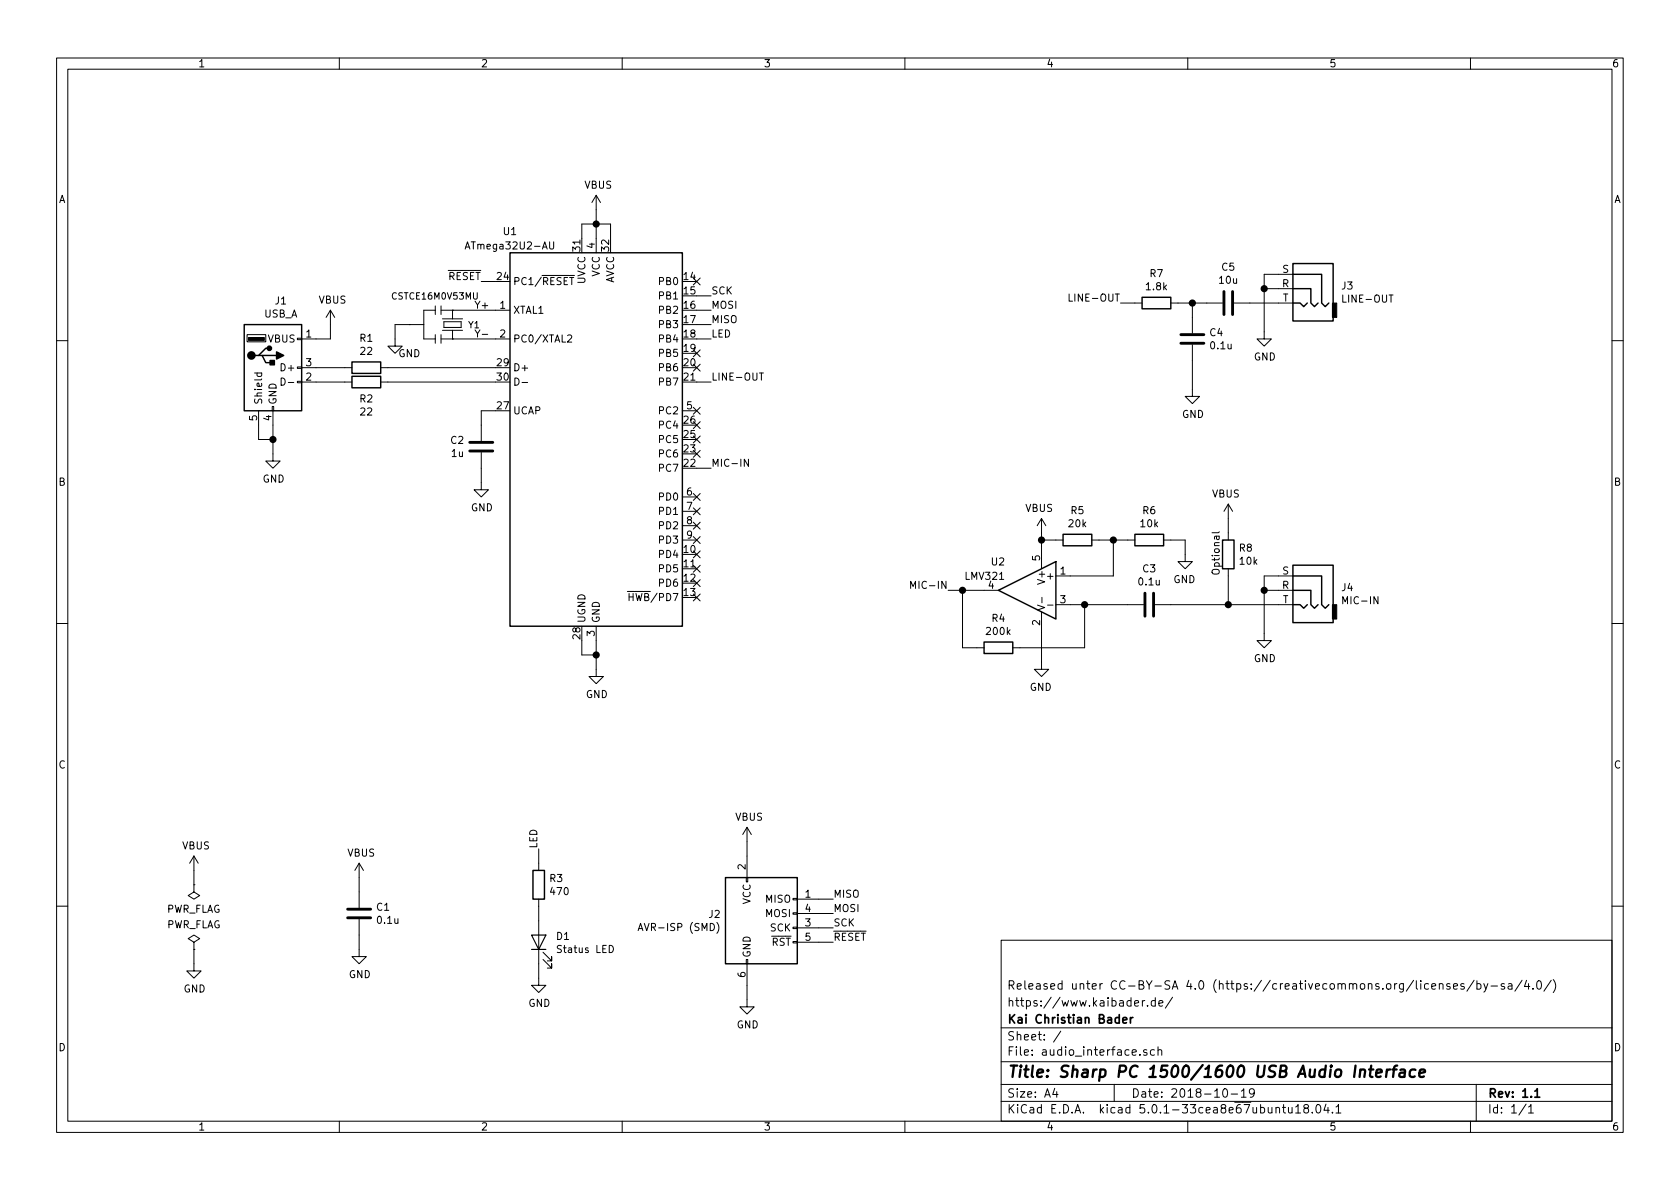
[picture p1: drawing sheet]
EESchema Schematic File Version 4
LIBS:audio_interface-cache
EELAYER 26 0
EELAYER END
$Descr A4 11693 8268
encoding utf-8
Sheet 1 1
Title "Sharp PC 1500/1600 USB Audio Interface"
Date "2018-10-19"
Rev "1.1"
Comp "Kai Christian Bader"
Comment1 "https://www.kaibader.de/"
Comment2 "Released unter CC-BY-SA 4.0 (https://creativecommons.org/licenses/by-sa/4.0/)"
Comment3 ""
Comment4 ""
$EndDescr
$Comp
L MCU_Microchip_ATmega:ATmega32U2-MU U1
U 1 1
P 4150 3050
F 0 "U1" H 3550 4500 50  0000 C CNN
F 1 "ATmega32U2-AU" H 3550 4400 50  0000 C CNN
F 2 "KaiBader:ATmega32U2-AU-QFN-32" H 4150 3050 50  0001 C CIN
F 3 "http://ww1.microchip.com/downloads/en/DeviceDoc/doc7799.pdf" H 4150 3050 50  0001 C CNN
	1    4150 3050
	1    0    0    -1  
$EndComp
$Comp
L power:GND #PWR09
U 1 1
P 4150 4650
F 0 "#PWR09" H 4150 4400 50  0001 C CNN
F 1 "GND" H 4155 4477 50  0000 C CNN
F 2 "" H 4150 4650 50  0001 C CNN
F 3 "" H 4150 4650 50  0001 C CNN
	1    4150 4650
	1    0    0    -1  
$EndComp
Wire Wire Line
	4150 4450 4150 4550
Wire Wire Line
	4050 4450 4050 4550
Wire Wire Line
	4050 4550 4150 4550
Connection ~ 4150 4550
Wire Wire Line
	4150 4550 4150 4650
Wire Wire Line
	4150 1450 4150 1550
Wire Wire Line
	4050 1650 4050 1550
Wire Wire Line
	4050 1550 4150 1550
Connection ~ 4150 1550
Wire Wire Line
	4150 1550 4150 1650
Wire Wire Line
	4250 1650 4250 1550
Wire Wire Line
	4250 1550 4150 1550
$Comp
L Connector:USB_A J1
U 1 1
P 1900 2550
F 0 "J1" H 1955 3017 50  0000 C CNN
F 1 "USB_A" H 1955 2926 50  0000 C CNN
F 2 "KaiBader:USB-A-Connector" H 2050 2500 50  0001 C CNN
F 3 " ~" H 2050 2500 50  0001 C CNN
	1    1900 2550
	1    0    0    -1  
$EndComp
$Comp
L Device:R R1
U 1 1
P 2550 2550
F 0 "R1" V 2343 2550 50  0000 C CNN
F 1 "22" V 2434 2550 50  0000 C CNN
F 2 "Resistor_SMD:R_0603_1608Metric" V 2480 2550 50  0001 C CNN
F 3 "~" H 2550 2550 50  0001 C CNN
	1    2550 2550
	0    1    1    0   
$EndComp
$Comp
L Device:R R2
U 1 1
P 2550 2650
F 0 "R2" V 2665 2650 50  0000 C CNN
F 1 "22" V 2756 2650 50  0000 C CNN
F 2 "Resistor_SMD:R_0603_1608Metric" V 2480 2650 50  0001 C CNN
F 3 "~" H 2550 2650 50  0001 C CNN
	1    2550 2650
	0    1    1    0   
$EndComp
Wire Wire Line
	2700 2550 3450 2550
Wire Wire Line
	2700 2650 3450 2650
Wire Wire Line
	2200 2550 2400 2550
Wire Wire Line
	2200 2650 2400 2650
$Comp
L power:GND #PWR01
U 1 1
P 1900 3150
F 0 "#PWR01" H 1900 2900 50  0001 C CNN
F 1 "GND" H 1905 2977 50  0000 C CNN
F 2 "" H 1900 3150 50  0001 C CNN
F 3 "" H 1900 3150 50  0001 C CNN
	1    1900 3150
	1    0    0    -1  
$EndComp
Wire Wire Line
	2200 2350 2300 2350
Wire Wire Line
	2300 2350 2300 2250
$Comp
L power:VBUS #PWR04
U 1 1
P 2300 2250
F 0 "#PWR04" H 2300 2100 50  0001 C CNN
F 1 "VBUS" H 2315 2423 50  0000 C CNN
F 2 "" H 2300 2250 50  0001 C CNN
F 3 "" H 2300 2250 50  0001 C CNN
	1    2300 2250
	1    0    0    -1  
$EndComp
$Comp
L power:VBUS #PWR08
U 1 1
P 4150 1450
F 0 "#PWR08" H 4150 1300 50  0001 C CNN
F 1 "VBUS" H 4165 1623 50  0000 C CNN
F 2 "" H 4150 1450 50  0001 C CNN
F 3 "" H 4150 1450 50  0001 C CNN
	1    4150 1450
	1    0    0    -1  
$EndComp
$Comp
L Device:C C2
U 1 1
P 3350 3100
F 0 "C2" H 3235 3146 50  0000 R CNN
F 1 "1u" H 3235 3055 50  0000 R CNN
F 2 "Capacitor_SMD:C_0603_1608Metric" H 3388 2950 50  0001 C CNN
F 3 "~" H 3350 3100 50  0001 C CNN
	1    3350 3100
	1    0    0    -1  
$EndComp
$Comp
L power:GND #PWR07
U 1 1
P 3350 3350
F 0 "#PWR07" H 3350 3100 50  0001 C CNN
F 1 "GND" H 3355 3177 50  0000 C CNN
F 2 "" H 3350 3350 50  0001 C CNN
F 3 "" H 3350 3350 50  0001 C CNN
	1    3350 3350
	1    0    0    -1  
$EndComp
Wire Wire Line
	3350 3250 3350 3350
Wire Wire Line
	3450 2850 3350 2850
Wire Wire Line
	3350 2850 3350 2950
$Comp
L KaiBader:CSTCE16M0V53MU Y1
U 1 1
P 3150 2250
F 0 "Y1" H 3300 2250 45  0000 C CNN
F 1 "CSTCE16M0V53MU" H 3028 2450 45  0000 C CNN
F 2 "KaiBader:CSTCE16M0V" H 3050 2400 20  0001 C CNN
F 3 "" H 3150 2250 60  0000 C CNN
	1    3150 2250
	1    0    0    -1  
$EndComp
Wire Wire Line
	1900 2950 1900 3050
Wire Wire Line
	1800 2950 1800 3050
Wire Wire Line
	1800 3050 1900 3050
Connection ~ 1900 3050
Wire Wire Line
	1900 3050 1900 3150
Wire Wire Line
	3450 2150 3150 2150
Wire Wire Line
	3450 2350 3150 2350
$Comp
L power:GND #PWR05
U 1 1
P 2750 2350
F 0 "#PWR05" H 2750 2100 50  0001 C CNN
F 1 "GND" H 2850 2250 50  0000 C CNN
F 2 "" H 2750 2350 50  0001 C CNN
F 3 "" H 2750 2350 50  0001 C CNN
	1    2750 2350
	1    0    0    -1  
$EndComp
Wire Wire Line
	2850 2250 2750 2250
Wire Wire Line
	2750 2250 2750 2350
Wire Wire Line
	3450 1950 3350 1950
Text Label 3350 1950 2    50   ~ 0
~RESET
$Comp
L Device:C C1
U 1 1
P 2500 6350
F 0 "C1" H 2615 6396 50  0000 L CNN
F 1 "0.1u" H 2615 6305 50  0000 L CNN
F 2 "Capacitor_SMD:C_0603_1608Metric" H 2538 6200 50  0001 C CNN
F 3 "~" H 2500 6350 50  0001 C CNN
	1    2500 6350
	1    0    0    -1  
$EndComp
$Comp
L power:VBUS #PWR02
U 1 1
P 2500 6100
F 0 "#PWR02" H 2500 5950 50  0001 C CNN
F 1 "VBUS" H 2515 6273 50  0000 C CNN
F 2 "" H 2500 6100 50  0001 C CNN
F 3 "" H 2500 6100 50  0001 C CNN
	1    2500 6100
	1    0    0    -1  
$EndComp
$Comp
L power:GND #PWR03
U 1 1
P 2500 6600
F 0 "#PWR03" H 2500 6350 50  0001 C CNN
F 1 "GND" H 2505 6427 50  0000 C CNN
F 2 "" H 2500 6600 50  0001 C CNN
F 3 "" H 2500 6600 50  0001 C CNN
	1    2500 6600
	1    0    0    -1  
$EndComp
Wire Wire Line
	2500 6100 2500 6200
Wire Wire Line
	2500 6500 2500 6600
$Comp
L Device:LED D1
U 1 1
P 3750 6550
F 0 "D1" V 3788 6433 50  0000 R CNN
F 1 "Status LED" V 3697 6433 50  0000 R CNN
F 2 "LED_SMD:LED_0603_1608Metric" H 3750 6550 50  0001 C CNN
F 3 "~" H 3750 6550 50  0001 C CNN
	1    3750 6550
	0    -1   -1   0   
$EndComp
$Comp
L power:GND #PWR06
U 1 1
P 3750 6800
F 0 "#PWR06" H 3750 6550 50  0001 C CNN
F 1 "GND" H 3755 6627 50  0000 C CNN
F 2 "" H 3750 6800 50  0001 C CNN
F 3 "" H 3750 6800 50  0001 C CNN
	1    3750 6800
	1    0    0    -1  
$EndComp
Wire Wire Line
	3750 6700 3750 6800
$Comp
L Device:R R3
U 1 1
P 3750 6150
F 0 "R3" H 3820 6196 50  0000 L CNN
F 1 "470" H 3820 6105 50  0000 L CNN
F 2 "Resistor_SMD:R_0603_1608Metric" V 3680 6150 50  0001 C CNN
F 3 "~" H 3750 6150 50  0001 C CNN
	1    3750 6150
	1    0    0    -1  
$EndComp
Wire Wire Line
	3750 6000 3750 5900
Wire Wire Line
	3750 6300 3750 6400
Text Label 3750 5900 1    50   ~ 0
LED
Wire Wire Line
	4850 2350 4950 2350
Text Label 4950 2350 0    50   ~ 0
LED
Wire Wire Line
	4850 3250 4950 3250
Text Label 4950 3250 0    50   ~ 0
MIC-IN
Wire Wire Line
	4850 2650 4950 2650
Text Label 4950 2650 0    50   ~ 0
LINE-OUT
Wire Wire Line
	4850 2050 4950 2050
Wire Wire Line
	4850 2150 4950 2150
Wire Wire Line
	4850 2250 4950 2250
Text Label 4950 2050 0    50   ~ 0
SCK
Text Label 4950 2150 0    50   ~ 0
MOSI
Text Label 4950 2250 0    50   ~ 0
MISO
$Comp
L Connector:AudioJack3_Ground J3
U 1 1
P 9100 2000
F 0 "J3" H 8867 2021 50  0000 R CNN
F 1 "LINE-OUT" H 8867 1930 50  0000 R CNN
F 2 "KaiBader:Audio_Jack_3.5mm_Horizontal" H 9100 2000 50  0001 C CNN
F 3 "~" H 9100 2000 50  0001 C CNN
	1    9100 2000
	-1   0    0    -1  
$EndComp
$Comp
L Connector:AudioJack3_Ground J4
U 1 1
P 9100 4100
F 0 "J4" H 8867 4121 50  0000 R CNN
F 1 "MIC-IN" H 8867 4030 50  0000 R CNN
F 2 "KaiBader:Audio_Jack_3.5mm_Horizontal" H 9100 4100 50  0001 C CNN
F 3 "~" H 9100 4100 50  0001 C CNN
	1    9100 4100
	-1   0    0    -1  
$EndComp
$Comp
L Device:R R7
U 1 1
P 8050 2100
F 0 "R7" V 7843 2100 50  0000 C CNN
F 1 "1.8k" V 7934 2100 50  0000 C CNN
F 2 "Resistor_SMD:R_0603_1608Metric" V 7980 2100 50  0001 C CNN
F 3 "~" H 8050 2100 50  0001 C CNN
	1    8050 2100
	0    1    1    0   
$EndComp
$Comp
L Device:C C4
U 1 1
P 8300 2350
F 0 "C4" H 8415 2396 50  0000 L CNN
F 1 "0.1u" H 8415 2305 50  0000 L CNN
F 2 "Capacitor_SMD:C_0603_1608Metric" H 8338 2200 50  0001 C CNN
F 3 "~" H 8300 2350 50  0001 C CNN
	1    8300 2350
	1    0    0    -1  
$EndComp
$Comp
L Device:C C5
U 1 1
P 8550 2100
F 0 "C5" V 8298 2100 50  0000 C CNN
F 1 "10u" V 8389 2100 50  0000 C CNN
F 2 "Capacitor_SMD:C_0603_1608Metric" H 8588 1950 50  0001 C CNN
F 3 "~" H 8550 2100 50  0001 C CNN
	1    8550 2100
	0    1    1    0   
$EndComp
Wire Wire Line
	7900 2100 7800 2100
Wire Wire Line
	8200 2100 8300 2100
Wire Wire Line
	8300 2100 8300 2200
Connection ~ 8300 2100
Wire Wire Line
	8300 2100 8400 2100
$Comp
L power:GND #PWR015
U 1 1
P 8300 2700
F 0 "#PWR015" H 8300 2450 50  0001 C CNN
F 1 "GND" H 8305 2527 50  0000 C CNN
F 2 "" H 8300 2700 50  0001 C CNN
F 3 "" H 8300 2700 50  0001 C CNN
	1    8300 2700
	1    0    0    -1  
$EndComp
Wire Wire Line
	8300 2500 8300 2700
Text Label 7800 2100 2    50   ~ 0
LINE-OUT
$Comp
L power:GND #PWR017
U 1 1
P 8800 2300
F 0 "#PWR017" H 8800 2050 50  0001 C CNN
F 1 "GND" H 8805 2127 50  0000 C CNN
F 2 "" H 8800 2300 50  0001 C CNN
F 3 "" H 8800 2300 50  0001 C CNN
	1    8800 2300
	1    0    0    -1  
$EndComp
Wire Wire Line
	8900 2000 8800 2000
Wire Wire Line
	8800 2000 8800 2300
Wire Wire Line
	8900 1900 8800 1900
Wire Wire Line
	8800 1900 8800 2000
Connection ~ 8800 2000
Wire Wire Line
	8700 2100 8900 2100
$Comp
L power:GND #PWR018
U 1 1
P 8800 4400
F 0 "#PWR018" H 8800 4150 50  0001 C CNN
F 1 "GND" H 8805 4227 50  0000 C CNN
F 2 "" H 8800 4400 50  0001 C CNN
F 3 "" H 8800 4400 50  0001 C CNN
	1    8800 4400
	1    0    0    -1  
$EndComp
NoConn ~ 4850 2450
NoConn ~ 4850 2550
NoConn ~ 4850 1950
$Comp
L Amplifier_Operational:LMV321 U2
U 1 1
P 7150 4100
F 0 "U2" H 7300 4300 50  0000 L CNN
F 1 "LMV321" H 7300 4200 50  0000 L CNN
F 2 "Package_TO_SOT_SMD:SOT-23-5" H 7150 4100 50  0001 L CNN
F 3 "http://www.ti.com/lit/ds/symlink/lmv324.pdf" H 7150 4100 50  0001 C CNN
	1    7150 4100
	-1   0    0    -1  
$EndComp
$Comp
L power:VBUS #PWR012
U 1 1
P 7250 3700
F 0 "#PWR012" H 7250 3550 50  0001 C CNN
F 1 "VBUS" H 7265 3873 50  0000 C CNN
F 2 "" H 7250 3700 50  0001 C CNN
F 3 "" H 7250 3700 50  0001 C CNN
	1    7250 3700
	-1   0    0    -1  
$EndComp
$Comp
L power:GND #PWR013
U 1 1
P 7250 4600
F 0 "#PWR013" H 7250 4350 50  0001 C CNN
F 1 "GND" H 7255 4427 50  0000 C CNN
F 2 "" H 7250 4600 50  0001 C CNN
F 3 "" H 7250 4600 50  0001 C CNN
	1    7250 4600
	-1   0    0    -1  
$EndComp
Wire Wire Line
	7250 3700 7250 3750
Wire Wire Line
	7250 4400 7250 4600
Wire Wire Line
	8900 4000 8800 4000
Wire Wire Line
	8800 4000 8800 4100
Wire Wire Line
	8900 4100 8800 4100
Connection ~ 8800 4100
Wire Wire Line
	8800 4100 8800 4400
Wire Wire Line
	6850 4100 6700 4100
$Comp
L Device:R R4
U 1 1
P 6950 4500
F 0 "R4" V 6743 4500 50  0000 C CNN
F 1 "200k" V 6834 4500 50  0000 C CNN
F 2 "Resistor_SMD:R_0603_1608Metric" V 6880 4500 50  0001 C CNN
F 3 "~" H 6950 4500 50  0001 C CNN
	1    6950 4500
	0    -1   1    0   
$EndComp
Wire Wire Line
	6800 4500 6700 4500
Wire Wire Line
	6700 4500 6700 4100
Connection ~ 6700 4100
Wire Wire Line
	6700 4100 6600 4100
Wire Wire Line
	7100 4500 7550 4500
Wire Wire Line
	7550 4500 7550 4200
Wire Wire Line
	7550 4200 7450 4200
$Comp
L Device:C C3
U 1 1
P 8000 4200
F 0 "C3" V 7748 4200 50  0000 C CNN
F 1 "0.1u" V 7839 4200 50  0000 C CNN
F 2 "Capacitor_SMD:C_0603_1608Metric" H 8038 4050 50  0001 C CNN
F 3 "~" H 8000 4200 50  0001 C CNN
	1    8000 4200
	0    -1   1    0   
$EndComp
Wire Wire Line
	7850 4200 7550 4200
Connection ~ 7550 4200
Text Label 6600 4100 2    50   ~ 0
MIC-IN
$Comp
L Device:R R5
U 1 1
P 7500 3750
F 0 "R5" V 7293 3750 50  0000 C CNN
F 1 "20k" V 7384 3750 50  0000 C CNN
F 2 "Resistor_SMD:R_0603_1608Metric" V 7430 3750 50  0001 C CNN
F 3 "~" H 7500 3750 50  0001 C CNN
	1    7500 3750
	0    -1   1    0   
$EndComp
$Comp
L Device:R R6
U 1 1
P 8000 3750
F 0 "R6" V 7793 3750 50  0000 C CNN
F 1 "10k" V 7884 3750 50  0000 C CNN
F 2 "Resistor_SMD:R_0603_1608Metric" V 7930 3750 50  0001 C CNN
F 3 "~" H 8000 3750 50  0001 C CNN
	1    8000 3750
	0    -1   1    0   
$EndComp
Wire Wire Line
	7850 3750 7750 3750
Wire Wire Line
	7350 3750 7250 3750
Connection ~ 7250 3750
Wire Wire Line
	7250 3750 7250 3800
Wire Wire Line
	7450 4000 7750 4000
Wire Wire Line
	7750 4000 7750 3750
Connection ~ 7750 3750
Wire Wire Line
	7750 3750 7650 3750
$Comp
L power:GND #PWR014
U 1 1
P 8250 3850
F 0 "#PWR014" H 8250 3600 50  0001 C CNN
F 1 "GND" H 8255 3677 50  0000 C CNN
F 2 "" H 8250 3850 50  0001 C CNN
F 3 "" H 8250 3850 50  0001 C CNN
	1    8250 3850
	-1   0    0    -1  
$EndComp
Wire Wire Line
	8150 3750 8250 3750
Wire Wire Line
	8250 3750 8250 3850
Wire Wire Line
	8150 4200 8550 4200
$Comp
L Device:R R8
U 1 1
P 8550 3850
F 0 "R8" H 8620 3896 50  0000 L CNN
F 1 "10k" H 8620 3805 50  0000 L CNN
F 2 "Resistor_SMD:R_0603_1608Metric" V 8480 3850 50  0001 C CNN
F 3 "~" H 8550 3850 50  0001 C CNN
	1    8550 3850
	1    0    0    -1  
$EndComp
Wire Wire Line
	8550 4000 8550 4200
Connection ~ 8550 4200
Wire Wire Line
	8550 4200 8900 4200
$Comp
L power:VBUS #PWR016
U 1 1
P 8550 3600
F 0 "#PWR016" H 8550 3450 50  0001 C CNN
F 1 "VBUS" H 8565 3773 50  0000 C CNN
F 2 "" H 8550 3600 50  0001 C CNN
F 3 "" H 8550 3600 50  0001 C CNN
	1    8550 3600
	-1   0    0    -1  
$EndComp
Wire Wire Line
	8550 3600 8550 3700
Text Notes 8500 4000 1    50   ~ 0
Optional
Text Label 5800 6350 0    50   ~ 0
MOSI
Text Label 5800 6250 0    50   ~ 0
MISO
Text Label 5800 6450 0    50   ~ 0
SCK
Text Label 5800 6550 0    50   ~ 0
~RESET
Wire Wire Line
	5700 6550 5800 6550
Wire Wire Line
	5700 6450 5800 6450
Wire Wire Line
	5700 6350 5800 6350
Wire Wire Line
	5700 6250 5800 6250
Wire Wire Line
	5200 6850 5200 6950
Wire Wire Line
	5200 5850 5200 5950
$Comp
L power:VBUS #PWR010
U 1 1
P 5200 5850
F 0 "#PWR010" H 5200 5700 50  0001 C CNN
F 1 "VBUS" H 5215 6023 50  0000 C CNN
F 2 "" H 5200 5850 50  0001 C CNN
F 3 "" H 5200 5850 50  0001 C CNN
	1    5200 5850
	1    0    0    -1  
$EndComp
$Comp
L power:GND #PWR011
U 1 1
P 5200 6950
F 0 "#PWR011" H 5200 6700 50  0001 C CNN
F 1 "GND" H 5205 6777 50  0000 C CNN
F 2 "" H 5200 6950 50  0001 C CNN
F 3 "" H 5200 6950 50  0001 C CNN
	1    5200 6950
	1    0    0    -1  
$EndComp
$Comp
L Connector:AVR-ISP-6 J2
U 1 1
P 5300 6450
F 0 "J2" H 5020 6546 50  0000 R CNN
F 1 "AVR-ISP (SMD)" H 5020 6455 50  0000 R CNN
F 2 "KaiBader:Pin_Header_SMD_2x03" V 5050 6500 50  0001 C CNN
F 3 " ~" H 4025 5900 50  0001 C CNN
	1    5300 6450
	1    0    0    -1  
$EndComp
$Comp
L power:PWR_FLAG #FLG0101
U 1 1
P 1350 6600
F 0 "#FLG0101" H 1350 6675 50  0001 C CNN
F 1 "PWR_FLAG" H 1350 6774 50  0000 C CNN
F 2 "" H 1350 6600 50  0001 C CNN
F 3 "~" H 1350 6600 50  0001 C CNN
	1    1350 6600
	1    0    0    -1  
$EndComp
$Comp
L power:PWR_FLAG #FLG0102
U 1 1
P 1350 6150
F 0 "#FLG0102" H 1350 6225 50  0001 C CNN
F 1 "PWR_FLAG" H 1350 6323 50  0000 C CNN
F 2 "" H 1350 6150 50  0001 C CNN
F 3 "~" H 1350 6150 50  0001 C CNN
	1    1350 6150
	-1   0    0    1   
$EndComp
$Comp
L power:GND #PWR0101
U 1 1
P 1350 6700
F 0 "#PWR0101" H 1350 6450 50  0001 C CNN
F 1 "GND" H 1355 6527 50  0000 C CNN
F 2 "" H 1350 6700 50  0001 C CNN
F 3 "" H 1350 6700 50  0001 C CNN
	1    1350 6700
	1    0    0    -1  
$EndComp
$Comp
L power:VBUS #PWR0102
U 1 1
P 1350 6050
F 0 "#PWR0102" H 1350 5900 50  0001 C CNN
F 1 "VBUS" H 1365 6223 50  0000 C CNN
F 2 "" H 1350 6050 50  0001 C CNN
F 3 "" H 1350 6050 50  0001 C CNN
	1    1350 6050
	1    0    0    -1  
$EndComp
Wire Wire Line
	1350 6050 1350 6150
Wire Wire Line
	1350 6600 1350 6700
Text Label 3300 2150 0    50   ~ 0
Y+
Text Label 3300 2350 0    50   ~ 0
Y-
NoConn ~ 4850 2850
NoConn ~ 4850 2950
NoConn ~ 4850 3050
NoConn ~ 4850 3150
NoConn ~ 4850 4150
NoConn ~ 4850 4050
NoConn ~ 4850 3950
NoConn ~ 4850 3850
NoConn ~ 4850 3650
NoConn ~ 4850 3750
NoConn ~ 4850 3550
NoConn ~ 4850 3450
$EndSCHEMATC
